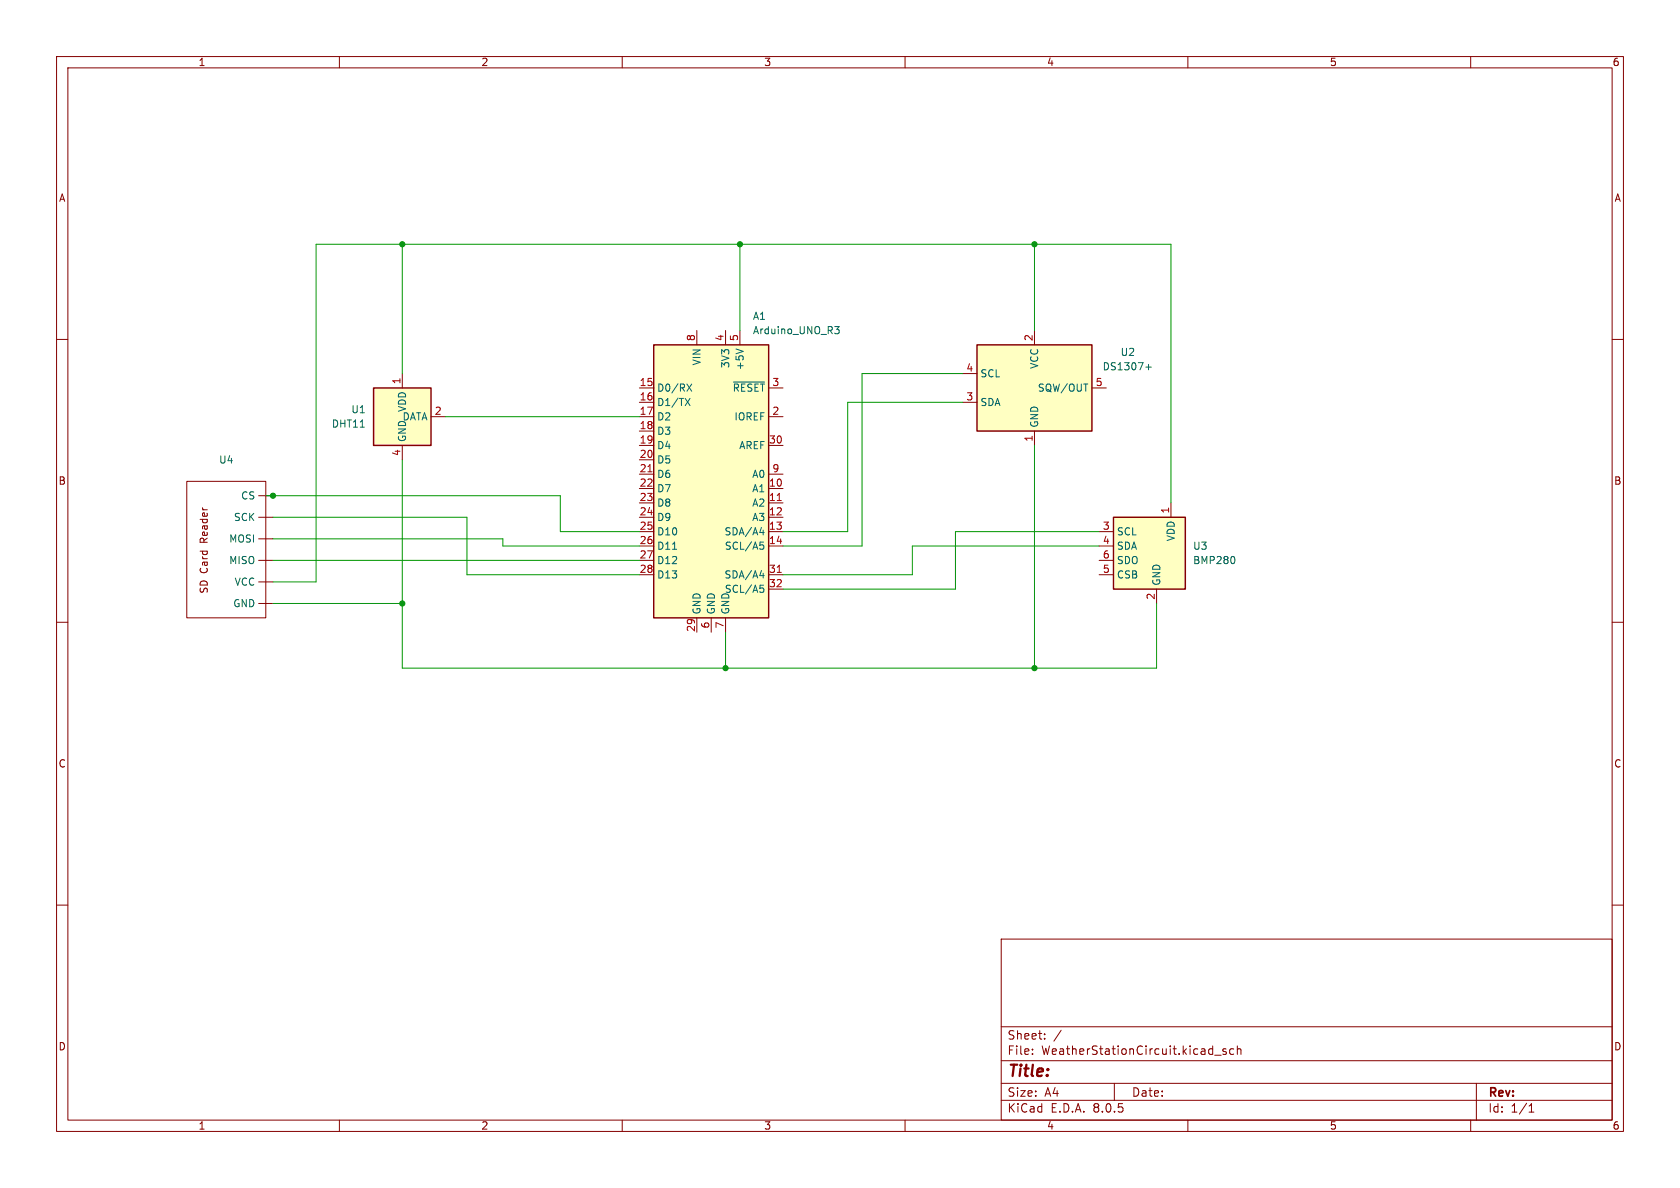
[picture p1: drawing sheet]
<svg xmlns="http://www.w3.org/2000/svg" width="297mm" height="210mm" viewBox="0 0 297 210" stroke-linecap="round" stroke-linejoin="round" font-family="sans-serif">
<g fill="none" stroke="#840000" stroke-width=".18">
<path d="M10 10h277v190h-277zM12 12h273v186h-273zM60 10v2M110 10v2M160 10v2M210 10v2M260 10v2M10 60h2M285 60h2M10 110h2M285 110h2M10 160h2"/>
<path d="M285 160h2M177 166h108v32h-108zM60 198v2M110 198v2M160 198v2M177 194.5h108M177 191.5h108M177 187.5h108M177 181.5h108M182.5 186.3v.1M182.5 185.5v.1M184.7 183.6v.1"/>
<path d="M184.7 182.8v.1M187.6 182.1l-1.3 2M197 191.5v3M210 198v2M214.7 186.5h1.2M216.7 185.5l-.3-.1-.2 .2v.2l.5 .2v.3h-.5M218.1 185.5l-.4-.1-.3 .3v.4l.1 .2h.6M218.7 185.5l.3-.1 .3 .1 .1 .9M218.7 184.9v1.5M260 198v2M261 191.5v6.5M270.3 196.6h.9"/>
<path d="M270.3 195.5l.4-.4v1.5"/>
</g>
<path d="M172.7 61h20.3v15.2h-20.3z" fill="#ffffc2"/>
<path d="M172.7 61h20.3v15.2h-20.3z" fill="none" stroke="#840000" stroke-width=".25"/>
<path d="M182.9 58.4v2.6M170.2 71.1h2.5M170.2 66h2.5M182.9 76.2v2.5M193 68.6h2.6" fill="none" stroke="#840000" stroke-width=".18"/>
<path d="M202.6 64.9h.9M203 64.4v1" fill="none" stroke="#006464" stroke-width=".18"/>
<path d="M115.6 61h20.3v48.2h-20.3z" fill="#ffffc2"/>
<path d="M115.6 61h20.3v48.2h-20.3z" fill="none" stroke="#840000" stroke-width=".25"/>
<g fill="none" stroke="#840000" stroke-width=".18">
<path d="M123.2 58.4v2.6M128.3 58.4v2.6M130.8 58.4v2.6M113 68.6h2.6M113 71.1h2.6M113 73.7h2.6M113 76.2h2.6M113 78.7h2.6M135.9 68.6h2.5M135.9 73.7h2.5M135.9 78.7h2.5M113 86.4h2.6"/>
<path d="M113 88.9h2.6M113 91.4h2.6M113 94h2.6M113 96.5h2.6M113 81.3h2.6M113 83.8h2.6M113 99.1h2.6M135.9 86.4h2.5M135.9 88.9h2.5M135.9 91.4h2.5M135.9 94h2.5M135.9 96.5h2.5"/>
<path d="M135.9 83.8h2.5M113 101.6h2.6M123.2 109.2v2.6M125.7 109.2v2.6M128.3 109.2v2.6M135.9 101.6h2.5M135.9 104.1h2.5"/>
</g>
<path d="M114.5 83.4h.8M137.4 88.5h.7M137.4 101.2h.7" fill="none" stroke="#a90000" stroke-width=".18"/>
<g fill="none" stroke="#006464" stroke-width=".18">
<path d="M147.6 57.7h.8l-.5 .5 .4 .1 .1 .5-.3 .2h-.3M121.1 70.4l.9 1.3M121.4 67.9l.9 1.3M122 70.4l-.9 1.3M122.3 67.9l-.9 1.3M129.7 67.5h5.5M130.1 61.7l1.3 .4M118.9 97.1h.7M134.3 94.1h.8M134.4 95.8h.6M134.5 96.3h.3l.2 .3-.1 .4-.4 .1M134.9 93.7v.9"/>
<path d="M134.3 101.8h.8M134.4 103.4h.6M134.5 103.9h.3l.2 .3-.1 .5h-.4M134.9 101.3v.9"/>
</g>
<path d="M196.8 91.4h12.7v12.7h-12.7z" fill="#ffffc2"/>
<path d="M196.8 91.4h12.7v12.7h-12.7z" fill="none" stroke="#840000" stroke-width=".25"/>
<path d="M194.3 94h2.5M194.3 96.5h2.5M194.3 99.1h2.5M207 88.9v2.5M194.3 101.6h2.5M204.5 104.1v2.6" fill="none" stroke="#840000" stroke-width=".18"/>
<path d="M218.1 98.4l.2 .5-.2 .7" fill="none" stroke="#006464" stroke-width=".18"/>
<path d="M66 68.6h10.2v10.1h-10.2z" fill="#ffffc2"/>
<path d="M66 68.6h10.2v10.1h-10.2z" fill="none" stroke="#840000" stroke-width=".25"/>
<g fill="none" stroke="#840000" stroke-width=".18">
<path d="M71.1 66v2.6M71.1 78.7v2.6M76.2 73.7h2.5M33 85.1h14v24.1h-14zM35.4 97.4h1.2M35.8 89.8l.1 .2M35.9 97.4l-.1 .4M36.6 97.4v.4M45.7 87.6h2.6M45.7 99.1h2.6M45.7 95.3h2.6M45.7 91.4h2.6"/>
<path d="M45.7 106.7h2.6M45.7 102.9h2.6"/>
</g>
<g fill="none" stroke="#009600" stroke-width=".18">
<path d="M71.1 43.2v22.8M130.8 43.2v15.2M182.9 43.2v15.2M78.7 73.7h34.3M170.2 66h-17.8v30.5h-14M170.2 71.1h-20.3v22.9h-11.5M182.9 78.7v39.4M47 87.6h52.1v6.4h13.9M48.3 95.3h40.6v1.2h24.1M48.3 91.4h34.2v10.2h30.5M48.3 99.1h64.7M71.1 81.3v36.8h133.4v-11.4"/>
<path d="M194.3 96.5h-33v5.1h-22.9M194.3 94h-25.4v10.1h-30.5M207 88.9v-45.7h-151.1v59.7h-7.6M48.3 106.7h22.8M128.3 111.8v6.3"/>
</g>
<g fill="#009600" stroke="#009600" stroke-width=".18">
<circle cx="71.1" cy="43.2" r=".46"/>
<circle cx="48.3" cy="87.6" r=".46"/>
<circle cx="71.1" cy="106.7" r=".46"/>
<circle cx="128.3" cy="118.1" r=".46"/>
<circle cx="130.8" cy="43.2" r=".46"/>
<circle cx="182.9" cy="118.1" r=".46"/>
<circle cx="182.9" cy="43.2" r=".46"/>
</g>
<text font-size="2.8" fill="#840000" x="178" y="190.9">Title:</text>
<g font-size="2.1" fill="#840000">
<text x="178" y="184">Sheet:</text>
<text x="178" y="186.7">File:</text>
<text x="184.1" y="186.7">WeatherStationCircuit.kicad_sch</text>
<text x="178" y="196.9">KiCad</text>
<text x="178" y="194.1">Size:</text>
<text x="184.7" y="194.1">A4</text>
<text x="185.7" y="196.9">E.D.A.</text>
<text x="193.3" y="196.9">8.0.5</text>
<text x="200" y="194.1">Date:</text>
<text x="263" y="194.3">Rev:</text>
<text x="263" y="196.9">Id:</text>
<text x="267.1" y="196.9">1/1</text>
</g>
<g font-size="1.8" fill="#840000">
<text x="35" y="11.9">1</text>
<text x="85" y="11.9">2</text>
<text x="135" y="11.9">3</text>
<text x="185" y="11.9">4</text>
<text x="235" y="11.9">5</text>
<text x="285" y="11.9">6</text>
<text x="10.3" y="35.9">A</text>
<text x="285.3" y="35.9">A</text>
<text x="10.3" y="85.9">B</text>
<text x="285.3" y="85.9">B</text>
<text x="36.9" y="96.4" transform="rotate(-90 36.9 96.4)">Reader</text>
<text x="36.9" y="105.6" transform="rotate(-90 36.9 105.6)">SD Card</text>
<text x="10.3" y="135.9">C</text>
<text x="285.3" y="135.9">C</text>
<text x="10.3" y="185.9">D</text>
<text x="285.3" y="185.9">D</text>
<text x="35" y="199.9">1</text>
<text x="85" y="199.9">2</text>
<text x="135" y="199.9">3</text>
<text x="185" y="199.9">4</text>
<text x="235" y="199.9">5</text>
<text x="285" y="199.9">6</text>
</g>
<g font-size="1.8" fill="#006464">
<text x="133" y="56.7">A1</text>
<text x="133" y="59.3">Arduino_UNO_R3</text>
<text x="124.1" y="64.7" transform="rotate(-90 124.1 64.7)">VIN</text>
<text x="129.1" y="65.2" transform="rotate(-90 129.1 65.2)">3V3</text>
<text x="131.7" y="65.5" transform="rotate(-90 131.7 65.5)">+5V</text>
<text x="183.7" y="65.3" transform="rotate(-90 183.7 65.3)">VCC</text>
<text x="194.8" y="65.7">DS1307+</text>
<text x="198" y="63.1">U2</text>
<text x="116.1" y="69.4">D0/RX</text>
<text x="116.1" y="72">D1/TX</text>
<text x="129.4" y="69.4">~{RESET}</text>
<text x="173.2" y="72">SDA</text>
<text x="173.2" y="66.9">SCL</text>
<text x="183.4" y="69.4">SQW/OUT</text>
<text x="58.6" y="75.8">DHT11</text>
<text x="62" y="73.3">U1</text>
<text x="71.1" y="74.5">DATA</text>
<text x="72" y="72.9" transform="rotate(-90 72 72.9)">VDD</text>
<text x="116.1" y="74.5">D2</text>
<text x="116.1" y="77.1">D3</text>
<text x="129.7" y="74.5">IOREF</text>
<text x="183.7" y="75.7" transform="rotate(-90 183.7 75.7)">GND</text>
<text x="38.6" y="82.1">U4</text>
<text x="72" y="78.2" transform="rotate(-90 72 78.2)">GND</text>
<text x="116.1" y="79.6">D4</text>
<text x="116.1" y="82.1">D5</text>
<text x="130.6" y="79.6">AREF</text>
<text x="42.5" y="88.5">CS</text>
<text x="116.1" y="84.7">D6</text>
<text x="116.1" y="87.2">D7</text>
<text x="116.1" y="89.8">D8</text>
<text x="132.9" y="87.2">A1</text>
<text x="132.9" y="89.8">A2</text>
<text x="132.9" y="84.7">A0</text>
<text x="41.3" y="92.3">SCK</text>
<text x="116.1" y="92.3">D9</text>
<text x="116.1" y="94.8">D10</text>
<text x="128" y="94.8">SDA/A4</text>
<text x="132.9" y="92.3">A3</text>
<text x="197.4" y="94.8">SCL</text>
<text x="207.9" y="95.8" transform="rotate(-90 207.9 95.8)">VDD</text>
<text x="40.4" y="99.9">MISO</text>
<text x="40.4" y="96.1">MOSI</text>
<text x="116.1" y="97.4">D11</text>
<text x="116.1" y="99.9">D12</text>
<text x="128" y="97.4">SCL/A5</text>
<text x="197.4" y="97.4">SDA</text>
<text x="197.4" y="99.9">SDO</text>
<text x="210.8" y="99.9">BMP280</text>
<text x="210.8" y="97.4">U3</text>
<text x="41.1" y="107.5">GND</text>
<text x="41.4" y="103.7">VCC</text>
<text x="116.1" y="102.5">D13</text>
<text x="128" y="102.5">SDA/A4</text>
<text x="128" y="105">SCL/A5</text>
<text x="197.4" y="102.5">CSB</text>
<text x="205.3" y="103.6" transform="rotate(-90 205.3 103.6)">GND</text>
<text x="124.1" y="108.7" transform="rotate(-90 124.1 108.7)">GND</text>
<text x="126.6" y="108.7" transform="rotate(-90 126.6 108.7)">GND</text>
<text x="129.1" y="108.7" transform="rotate(-90 129.1 108.7)">GND</text>
</g>
<g font-size="1.8" fill="#a90000">
<text x="122.9" y="60.4" transform="rotate(-90 122.9 60.4)">8</text>
<text x="128" y="60.4" transform="rotate(-90 128 60.4)">4</text>
<text x="130.6" y="60.4" transform="rotate(-90 130.6 60.4)">5</text>
<text x="170.7" y="65.8">4</text>
<text x="182.6" y="60.4" transform="rotate(-90 182.6 60.4)">2</text>
<text x="70.9" y="68" transform="rotate(-90 70.9 68)">1</text>
<text x="113" y="68.3">15</text>
<text x="113" y="70.9">16</text>
<text x="136.5" y="68.3">3</text>
<text x="170.7" y="70.9">3</text>
<text x="193.6" y="68.3">5</text>
<text x="76.8" y="73.4">2</text>
<text x="113" y="73.4">17</text>
<text x="113" y="75.9">18</text>
<text x="136.5" y="73.4">2</text>
<text x="70.9" y="80.7" transform="rotate(-90 70.9 80.7)">4</text>
<text x="113" y="78.5">19</text>
<text x="113" y="81">20</text>
<text x="113" y="83.6">21</text>
<text x="135.8" y="78.5">30</text>
<text x="136.5" y="83.6">9</text>
<text x="182.6" y="78.2" transform="rotate(-90 182.6 78.2)">1</text>
<text x="113" y="86.1">22</text>
<text x="113" y="88.6">23</text>
<text x="135.8" y="86.1">10</text>
<text x="135.8" y="88.6">11</text>
<text x="113" y="91.2">24</text>
<text x="113" y="93.7">25</text>
<text x="135.8" y="91.2">12</text>
<text x="135.8" y="93.7">13</text>
<text x="194.9" y="93.7">3</text>
<text x="206.8" y="90.9" transform="rotate(-90 206.8 90.9)">1</text>
<text x="113" y="96.3">26</text>
<text x="113" y="98.8">27</text>
<text x="113" y="101.3">28</text>
<text x="135.8" y="96.3">14</text>
<text x="135.8" y="101.3">31</text>
<text x="194.9" y="96.3">4</text>
<text x="194.9" y="101.3">5</text>
<text x="194.9" y="98.8">6</text>
<text x="135.8" y="103.9">32</text>
<text x="204.2" y="106.1" transform="rotate(-90 204.2 106.1)">2</text>
<text x="122.9" y="111.8" transform="rotate(-90 122.9 111.8)">29</text>
<text x="125.5" y="111.2" transform="rotate(-90 125.5 111.2)">6</text>
<text x="128" y="111.2" transform="rotate(-90 128 111.2)">7</text>
</g>
</svg>
